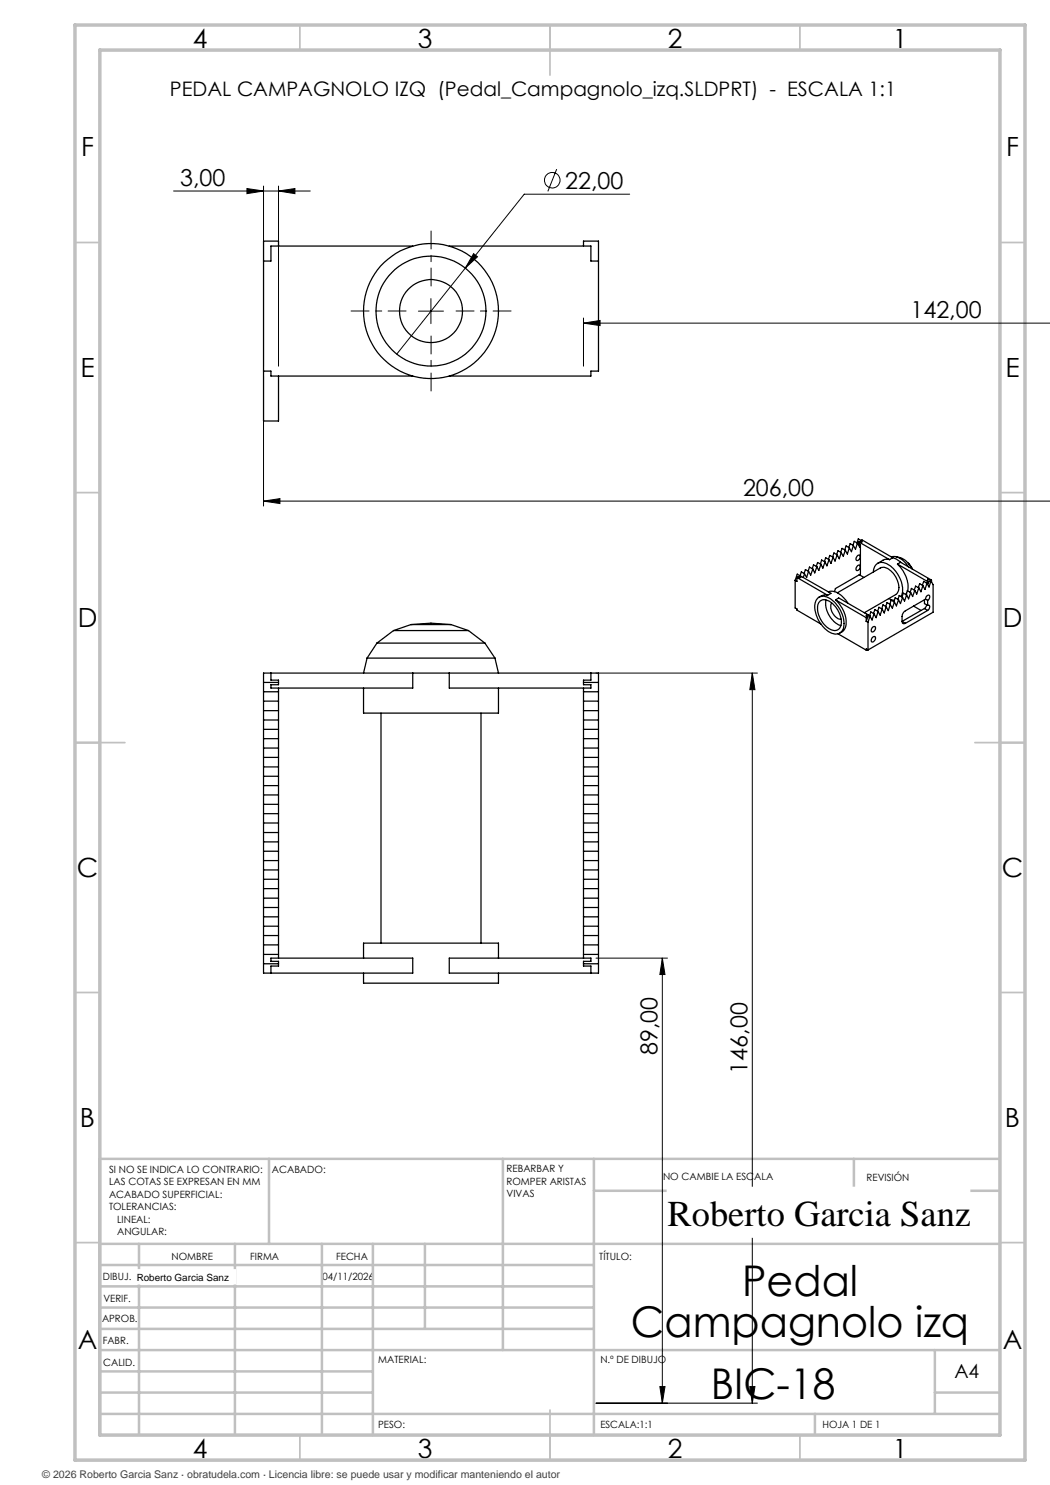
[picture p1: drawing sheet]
<svg xmlns="http://www.w3.org/2000/svg" width="210mm" height="297mm" viewBox="0 0 210 297" stroke-linecap="round" stroke-linejoin="round" font-family="sans-serif">
<g fill="none" stroke="#000" stroke-width=".2">
<path d="M34.7 38.2h27.4M49.4 37.7l3.3 .5-3.3 .5zM52.7 37.2v36M55.7 38.2l3.3-.5v1zM55.7 37.2v36M111.3 33.8l-1.7 4.5M125.9 38.8h-21.1l-25.5 32M86.2 59.7v5M94.7 50.7l.8 .7-2.4 2.2zM52.7 75.2v26M83.7 62.2h5M116.7 64.6l3.3-.5v1z"/>
<path d="M116.7 63.6v9.6M116.7 64.6h93.4M52.7 100.2l3.3-.5v1zM52.7 100.2h157.4M119.2 134.6h32.3M150.5 134.6v146M150.5 134.6l.5 3.3h-1zM119.2 191.6h14.3M132.5 191.6v89M132.5 191.6l.5 3.3h-1zM132 277.3h1l-.5 3.3zM150 277.3h1l-.5 3.3z"/>
<path d="M119.2 280.6h32.3"/>
<circle cx="110.5" cy="36" r="1.55"/>
</g>
<path d="M86.2 57.2v-11M81.2 62.2h-11M86.2 67.2v11M91.2 62.2h11" fill="none" stroke="#000" stroke-width=".2" stroke-dasharray="15.2 1.3 1.3 1.3" stroke-dashoffset="11.6"/>
<g fill="none" stroke="#c0c0c0" stroke-width=".35">
<path d="M60 5v5M110 5v10M160 5v5M15 48.5h5M200 48.5h5M15 98.5h5M200 98.5h5M15 148.5h10M195 148.5h10M15 198.5h5M200 198.5h5M15 248.5h5"/>
<path d="M200 248.5h5M60 287v5M110 282v10M160 287v5"/>
</g>
<g fill="none" stroke="#c0c0c0" stroke-width=".5">
<path d="M53.8 231.8v17M100.6 231.8v38.2M118.8 231.8v55.2M118.8 238.2h81.2M170.8 231.8v6.4M200 231.8h-180v55.2M20 248.8h180M20 257.3h98.8M20 253h98.8M27.8 248.8v38.2M47 248.8v38.2M64.4 248.8v38.2"/>
<path d="M74.6 248.8v38.2M85 248.8v17M20 265.8h98.8M20 261.5h98.8M20 278.5h54.6M20 274.3h54.6M20 270h180M187 278.5h13M187 270v12.8M20 282.8h180M163 282.8v4.2"/>
</g>
<path d="M15 5h190v287h-190zM20 10h180v277h-180z" fill="none" stroke="#c0c0c0" stroke-width=".7"/>
<g fill="#000">
<path d="M49.4 37.7l3.3 .5-3.3 .5zM55.7 38.2l3.3-.5v1zM94.7 50.7l-1.6 2.9 2.4-2.2z"/>
<path d="M210.1 99.7v1zM52.7 100.2l3.3-.5v1zM210.1 64.1v1zM116.7 64.6l3.3-.5v1z"/>
<path d="M132 277.3h1l-.5 3.3zM132.5 191.6l.5 3.3h-1zM150 277.3h1l-.5 3.3zM150.5 134.6l.5 3.3h-1z"/>
</g>
<g fill="none" stroke="#000" stroke-width=".25">
<path d="M55.7 49.2v-1h-3v36h3v-9M82.6 49.2h-28.4v3h-1.5M89.9 49.2h28.3v3h1.5M116.7 49.2v-1h3v26h-1.5v1h-28.3M52.7 74.2h1.5v1h28.4M159 116.1v5.5l.4 .2v.2l4.8 2.8M159.4 115.5l6.1 3.6M159.4 115.5v.8l-.4-.2M159.4 115.5l.3-.2 .3 .2M160 115.1h.1M160 115.1l6.2 3.6-.7 .4M160.1 115.2l.1 .2-.2 .1"/>
<path d="M160.1 115.2l-.6-.4-.5 1.3M160.1 115.2l-.1 .3M160.9 114.8l-.2 .7M160.9 114.8l-.6-.4-.3 .7M161.7 114.3l-.4 1.2-.4-.7M161.7 114.3l-.6-.4-.3 .8M162.6 113.8l-.5 1.2-.4-.7M162.6 113.8l-.7-.4-.3 .8M163.4 113.3l-.5 1.3-.3-.8M163.4 113.3l-.7-.3-.2 .7M163.5 119.6a2.3 2.3 0 0 1 3.1 .6 5.8 5.8 0 0 1 2 5.6 1.89 1.89 0 0 1-3 .4 6.1 6.1 0 0 1-2.5-5.8zM164.2 112.9l-.4 1.2-.4-.8"/>
<path d="M164.2 112.9l-.7-.4-.2 .8M165 112.4l-.4 1.2-.4-.7M165 112.4l-.7-.4-.2 .8M165.5 119.1a1.98 1.98 0 0 0-1.7 .3M165.7 118.4a2.96 2.96 0 0 1 3.2 1.4l.7 .8M165.8 111.9l-.7-.4-.2 .8M165.8 111.9l-.4 1.3-.4-.8M166.6 111.4l-.4 1.3-.4-.8M166.6 111.4l-.7-.3-.2 .8M167.1 120a5.7 5.7 0 0 1 1.9 5.7l-.3 .4-.7 .5M167.1 120l6.1 3.5M167.1 120l.6-.4 6.2 3.6"/>
<path d="M167.4 111l-.4 1.2-.4-.8M167.4 111l-.6-.4-.3 .8M167.5 118.6l8.6-5a2.46 2.46 0 0 1 2.8 1.4 3.3 3.3 0 0 1 .5 3.7l-6.5 3.9M168.2 110.5l-.3 1.3-.5-.8M168.2 110.5l-.6-.4-.3 .8M169.1 110l-.4 1.3-.5-.8M169.1 110l-.7-.3-.3 .8M169.9 109.6l-.4 1.2-.4-.8M169.9 109.6l-.7-.4-.3 .8M170.7 109.1l-.4 1.2-.4-.7M170.7 109.1l-.7-.4-.2 .8M171.5 108.6l-.4 1.3-.4-.8"/>
<path d="M171.5 108.6l.4 .8 .2-.5M171.5 108.6l-.6-.3-.3 .7M171.6 111.1a.35 .35 0 0 1 .4 0 .35 .35 0 0 1 0 .5l-.2 .3a.36 .36 0 0 1-.6 .1 .36 .36 0 0 1 .1-.6zM171.6 113.1a.35 .35 0 0 1 .4 0 .35 .35 0 0 1 0 .5l-.2 .3a.36 .36 0 0 1-.6 .1 .36 .36 0 0 1 .1-.6zM171.7 108.4l6.2 3.5M171.7 108.4l.5 .1M171.7 108.4v.3l.4 .2M171.8 114.9l1 .6M172.1 108.9v5.9l-5 2.9-.2 .6M172.2 108.1l.2-.1 6.1 3.5M172.3 108.2l.1 .2-.2 .1M172.3 108.2l-.6-.4-.3 .8"/>
<path d="M172.3 108.2l-.1 .3M174.7 114.4a1.78 1.78 0 0 1 1-1.8 1.78 1.78 0 0 1 2 .4 5.9 5.9 0 0 1 2.6 6.1l-.1 .2M177.7 119.7l1.2 .3M177.9 111.9h-1l-1.4 .8M178.3 111.4a3.2 3.2 0 0 1 3.2 1.7l.2 .3M178.5 111.5l.9 .4 .7 .6M178.5 111.5l-.6 .4M179.2 111.3l1.1 .3 .8 .5 .9 .9 .4 .8M179.5 112.8a6 6 0 0 1 2 5.4M179.5 112.8l6.1 3.6M179.7 119.9l-.4 1.3-.4-.8M179.7 119.9l-.7-.3-.2 .8"/>
<path d="M180.1 112.5l-.6 .3M180.1 112.5l6.2 3.5M180.5 119.5l-.4 1.2-.4-.8M180.5 119.5l-.7-.4-.2 .8M181.3 118.6l-.1 .3M181.3 119l-.4 1.2-.4-.7M181.3 119l-.6-.4-.3 .8M181.6 112.6l.9 1.2M182.1 118.5l-.4 1.3-.4-.8M182.1 118.5l-.6-.4-.3 .9M183 118.1l-.5 1.2-.4-.8M183 118.1l-.7-.4-.3 .8"/>
<path d="M183.8 117.6l-.5 1.2-.3-.7M183.8 117.6l-.7-.4-.3 .8M184.6 117.1l-.4 1.3-.4-.8M184.6 117.1l-.7-.4-.2 .8M184.9 119.9v.8l.6 .4M185.1 119.8l.1-.4a.42 .42 0 0 1 .6-.4 .42 .42 0 0 1 0 .8l-.3 .3M185.1 119.8l-4.2 2.5-.5 .7v1.3M185.1 119.8l.4 .3M185.3 116.6l.3 .1M185.4 116.7l-.4 1.2-.4-.8M185.4 116.7l-.7-.4-.2 .7M185.6 116.4v.3"/>
<path d="M185.8 116.3l-.2 .4M185.8 116.3l-.2 .1M186.2 116.2l-.4 1.2-.4-.7M186.2 116.2l.4 .7v5.5l-13 7.6M186.2 116.2l-.6-.4-.1 .3 .3 .2M186.3 116l-.2 .1M186.3 116v.3M52.7 136.5h3M52.7 138.4h3M54.2 134.6v1.4h1.5v.9h-1.5v.7h28.4v-3M55.7 137.6v54M72.7 137.6v5h27v-5"/>
<path d="M73.4 131.6h25.6M73.4 131.6l-.7 3M75.4 128.6h21.6M75.4 128.6l-2 3M78.7 126.1h15M78.7 126.1l-3.3 2.5M82.2 124.9h8M82.2 124.9l-3.5 1.2M82.2 124.9l4-.3 4 .3M82.6 134.6h7.3M82.6 134.6h-29.9v60h29.9v-3h-28.4v.7h1.5v.9h-1.5v1.4M89.9 134.6v3h28.3v-.7h-1.5v-.9h1.5v-1.4"/>
<path d="M89.9 134.6h29.8v60h-29.8v-3h28.3v.7h-1.5v.9h1.5v1.4M90.2 124.9l3.5 1.2M93.7 126.1l3.3 2.5M97 128.6l2 3M99 131.6l.7 3M116.7 137.6v54M116.7 136.5h3M116.7 138.4h3M164 120.2a2.26 2.26 0 0 1 2.9 .9 4.3 4.3 0 0 1 1.1 4.5 1.56 1.56 0 0 1-2.4 0 4.7 4.7 0 0 1-1.9-5zM165.2 120a4.9 4.9 0 0 0 3 5.1M166.3 120.6a2.53 2.53 0 0 0 1.9 3.3M167.6 126.7l5.6 3.3"/>
<path d="M173.2 124.3l.4 .2M173.2 123.5v.8M173.5 129.9l-.3 .1M173.6 123.4l-.4 .9M173.6 123.4l-.4 .1M173.6 124.5v5.5M173.6 130l-.4-.2v.2M173.9 123.2h.1M174 123.2l-.4 1.3M174 123.2l-.6-.3-.2 .3 .4 .2M174.4 127.5h.1a.36 .36 0 0 1 .6-.1 .36 .36 0 0 1-.1 .5l-.2 .3a.36 .36 0 0 1-.5 .1 .36 .36 0 0 1 0-.6zM174.5 125.4h.1a.34 .34 0 0 1 .5 0 .34 .34 0 0 1-.1 .5l-.2 .3a.36 .36 0 0 1-.5 .1 .36 .36 0 0 1 0-.6z"/>
<path d="M174.8 122.8l-.4 1.2-.4-.8M174.8 122.8l-.6-.4-.3 .8M175.6 122.3l-.4 1.2-.4-.7M175.6 122.3l-.6-.4-.3 .8M176.4 121.8l-.4 1.2-.4-.7M176.4 121.8l-.6-.3-.3 .7M177.2 121.4l-.4 1.2-.4-.8M177.2 121.4l-.6-.4-.2 .8M178 120.9l-.3 1.2-.5-.7M178 120.9l-.6-.4-.2 .8M178.9 120.4l-.4 1.2-.5-.7M178.9 120.4l-.7-.4-.2 .8"/>
<path d="M180.4 124.3a.42 .42 0 0 0 .2 .4 .42 .42 0 0 0 .5 0M180.4 124.3l.7 .4M182.7 121.2l1.5 .9M184.9 121.7l.6 .4M184.9 121.7l-4.5 2.6M185.3 121l-.4 .7M185.5 121.1a.39 .39 0 0 1 .5 .2 .39 .39 0 0 1-.2 .5l-.3 .3M185.5 122.1l-4.4 2.6M185.5 120.1v1M52.7 140.2h3M52.7 142.1h3M52.7 144h3"/>
<path d="M52.7 145.9h3M52.7 147.7h3M52.7 149.6h3M52.7 151.5h3M52.7 153.4h3M52.7 155.3h3M52.7 157.1h3M52.7 159h3M76.2 142.6v46M96.2 142.6v46M116.7 140.2h3M116.7 142.1h3"/>
<path d="M116.7 144h3M116.7 145.9h3M116.7 147.7h3M116.7 149.6h3M116.7 151.5h3M116.7 153.4h3M116.7 155.3h3M116.7 157.1h3M116.7 159h3M52.7 160.9h3M52.7 162.7h3M52.7 164.6h3"/>
<path d="M52.7 166.5h3M52.7 168.4h3M52.7 170.2h3M52.7 172.1h3M52.7 174h3M52.7 175.9h3M52.7 177.7h3M52.7 179.6h3M116.7 160.9h3M116.7 162.7h3M116.7 164.6h3M116.7 166.5h3"/>
<path d="M116.7 168.4h3M116.7 170.2h3M116.7 172.1h3M116.7 174h3M116.7 175.9h3M116.7 177.7h3M116.7 179.6h3M52.7 181.5h3M52.7 183.4h3M52.7 185.2h3M52.7 187.1h3M52.7 189h3"/>
<path d="M52.7 190.9h3M52.7 192.8h3M72.7 191.6v-3h27v3M72.7 194.6v2h27v-2M116.7 181.5h3M116.7 183.4h3M116.7 185.2h3M116.7 187.1h3M116.7 189h3M116.7 190.9h3M116.7 192.8h3"/>
<circle cx="86.2" cy="62.2" r="13.5"/>
<circle cx="86.2" cy="62.2" r="6.3"/>
<circle cx="86.2" cy="62.2" r="11"/>
</g>
<g fill="#fff" stroke="#fff" stroke-width=".35">
<path d="M27.3 254h19.7v2.7h-19.7z"/>
<path d="M133.5 237.5h60.4v9.9h-60.4z"/>
</g>
<g font-size="8.5">
<text x="148.4" y="259.3">Pedal</text>
<text x="126.2" y="267.4">Campagnolo izq</text>
<text x="142.2" y="279.7">BIC-18</text>
</g>
<text font-size="7.3" x="133.5" y="245.1">Roberto Garcia Sanz</text>
<g font-size="5.3">
<text x="38.5" y="9.5">4</text>
<text x="83.5" y="9.5">3</text>
<text x="133.6" y="9.5">2</text>
<text x="178.6" y="9.5">1</text>
<text x="16.2" y="31.2">F</text>
<text x="201.2" y="31.2">F</text>
<text x="16.1" y="75.5">E</text>
<text x="201.1" y="75.5">E</text>
<text x="15.5" y="125.5">D</text>
<text x="200.5" y="125.5">D</text>
<text x="15.4" y="175.5">C</text>
<text x="200.4" y="175.5">C</text>
<text x="16" y="225.5">B</text>
<text x="201" y="225.5">B</text>
<text x="15.5" y="269.7">A</text>
<text x="200.5" y="269.7">A</text>
<text x="38.5" y="291.5">4</text>
<text x="83.5" y="291.5">3</text>
<text x="133.6" y="291.5">2</text>
<text x="178.6" y="291.5">1</text>
</g>
<g font-size="4.7">
<text x="36" y="37.2">3,00</text>
<text x="113" y="37.7">22,00</text>
<text x="182.1" y="63.6">142,00</text>
<text x="148.6" y="99.2">206,00</text>
<text x="131.5" y="211.1" transform="rotate(-90 131.5 211.1)">89,00</text>
<text x="149.5" y="214.7" transform="rotate(-90 149.5 214.7)">146,00</text>
</g>
<text font-size="4" x="34" y="19.1">PEDAL CAMPAGNOLO IZQ (Pedal_Campagnolo_izq.SLDPRT) - ESCALA 1:1</text>
<text font-size="3.9" x="190.9" y="275.5">A4</text>
<text font-size="2.1" fill="#404040" x="8.5" y="295.6">© 2026 Roberto Garcia Sanz · obratudela.com · Licencia libre: se puede usar y modificar manteniendo el autor</text>
<g font-size="2">
<text x="21.8" y="234.6">SI NO SE INDICA LO CONTRARIO:</text>
<text x="21.8" y="237.1">LAS COTAS SE EXPRESAN EN MM</text>
<text x="21.8" y="239.6">ACABADO SUPERFICIAL:</text>
<text x="54.4" y="234.6">ACABADO:</text>
<text x="101.3" y="234.5">REBARBAR Y</text>
<text x="101.3" y="237">ROMPER ARISTAS</text>
<text x="101.3" y="239.5">VIVAS</text>
<text x="132.6" y="236">NO CAMBIE LA ESCALA</text>
<text x="173.3" y="236.2">REVISIÓN</text>
<text x="21.8" y="242.1">TOLERANCIAS:</text>
<text x="23.4" y="244.6">LINEAL:</text>
<text x="23.4" y="247.1">ANGULAR:</text>
<text x="34.3" y="252">NOMBRE</text>
<text x="50" y="251.9">FIRMA</text>
<text x="67.2" y="251.9">FECHA</text>
<text x="119.9" y="251.9">TÍTULO:</text>
<text x="20.6" y="256.1">DIBUJ.</text>
<text x="27.3" y="256.1">Roberto Garcia Sanz</text>
<text x="64.5" y="255.9">04/11/2026</text>
<text x="20.7" y="260.3">VERIF.</text>
<text x="20.4" y="264.4">APROB.</text>
<text x="20.5" y="268.8">FABR.</text>
<text x="20.7" y="273.1">CALID.</text>
<text x="75.6" y="272.5">MATERIAL:</text>
<text x="120.1" y="272.5">N.º DE DIBUJO</text>
<text x="75.6" y="285.5">PESO:</text>
<text x="120.1" y="285.6">ESCALA:1:1</text>
<text x="164.5" y="285.6">HOJA 1 DE 1</text>
</g>
</svg>
